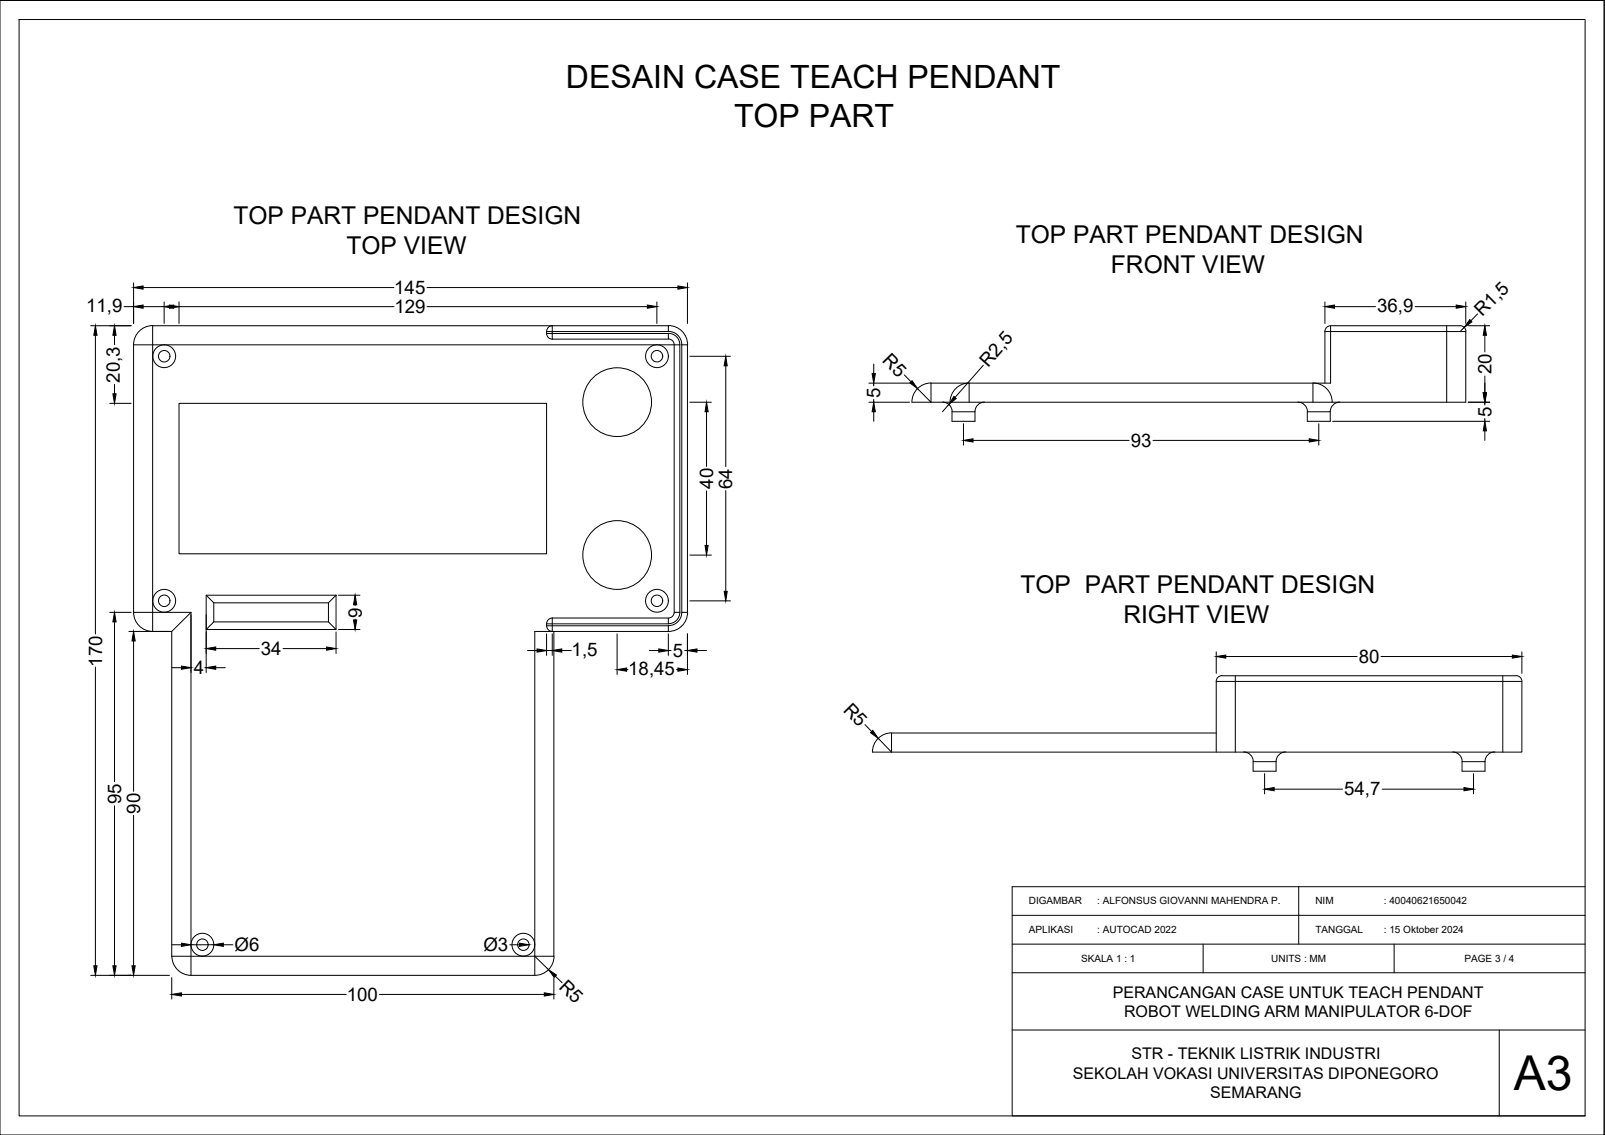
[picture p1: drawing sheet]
<svg xmlns="http://www.w3.org/2000/svg" width="420mm" height="297mm" viewBox="0 0 420 297" stroke-linecap="round" stroke-linejoin="round" font-family="sans-serif">
<!-- layer: 0 -->
<g fill="none" stroke="#000" stroke-width=".26">
<path d="M0 .1v296.9h419.9v-296.9h-419.9h419.9v296.9M5 5.1h410v286.9h-410zM35 74v10.7M37.5 75.3h65.6M43 79v5.7M46.9 79v5.7M111.8 75.3h65.7M172 79v5.7M180 74v10.7M346.8 79v5.7M383.7 79v5.7M23.7 85.2h10.6"/>
<path d="M25 87.7v78.2M30 87.7v2.5M32.5 80.2h2.5M35 90.2v70.1h15M35 90.2h143M37.5 80.2h6.9M40 85.2a5 5 0 0 0-5 5M45.5 80.2h57.7M111.8 80.2h57.7M143.1 86.8h31.9v-1.6h-135v80.1M143.1 86.8v.5h31.9v1.5h-30.4M143.1 86.7a1.5 1.5 0 0 1 1.5-1.5v3.6"/>
<path d="M143.1 87.3a1.5 1.5 0 0 0 1.5 1.5M175 88.7a1.5 1.5 0 0 1 1.5 1.5v70.1h1.5v-70.1M175 85.2a5 5 0 0 1 5 5M175 86.7a3.5 3.5 0 0 1 3.5 3.5M175 87.2a2.98 2.98 0 0 1 3 3M178.5 90.2v70.1h1.5v-70.1M178.5 90.2h1.5M180.6 93.2h10.6M190 95.7v26.4M228.7 95.3v2.5M236.7 98.1l1.8 1.8M257.4 95.6l-7.4 8.4"/>
<path d="M346.8 86.8h36.9v18.5h-145M346.8 86.8v13.5M348.3 85.2a1.5 1.5 0 0 0-1.5 1.5M349.3 80.2h10.8M370.5 80.2h10.7M378.7 85.2v20.1M382.2 85.2h-33.9v15.1h-104.6M382.2 85.2a1.5 1.5 0 0 1 1.6 1.5M383.3 85.7l-1.1 1.1M384.3 85.2h5.7M386.8 82.2l-1.7 1.7M388.7 87.7v4.4"/>
<path d="M388.7 98.4v4.4M28.7 105.6h5.6M30 100.6v2.5M46.9 105.6h96.2v39.3h-96.2zM180.6 105.3h5.6M185 107.8v14.3M227.5 105.3h10.6M227.5 100.3h10.6M228.7 100.3v.7M228.7 104.5v.8M228.7 107.8v2.5M243.7 100.3v5l-3.5-3.6"/>
<path d="M243.7 100.2a5 5 0 0 0-5 5M246.7 105.2a2.52 2.52 0 0 1 2.6 2.5M248.4 105.9l-1.7 1.9M248.7 105.2a5 5 0 0 1 5-5v5.1M249.2 107.8h6v2.5h-6zM252.2 110.9v5.6M254.7 115.3h40.9M257.7 105.2a2.52 2.52 0 0 0-2.5 2.5M301.8 115.3h40.9M339.7 105.2a2.52 2.52 0 0 1 2.6 2.5M342.2 107.8h6v2.5h-6zM345.2 110.9v5.6"/>
<path d="M348.7 105.2a5 5 0 0 0-5-5v5.1M348.8 110.3h41.2M350.8 105.2a2.52 2.52 0 0 0-2.6 2.5M384.3 105.3h5.7M388.7 105.3v.7M388.7 109.5v.8M388.7 112.8v2.5M185 128.5v14.2M190 128.4v26.4M54 155.8h34v8.9h-34zM54 155.8l2 2v5l-2 1.9M56 157.8h30"/>
<path d="M88 155.8l-2 2v5l2 1.9M88.6 155.8h5.6M93 158.3v.2M180.6 145.3h5.6M180.6 157.3h10.6M25 174.6v78.2M28.7 160.3h5.6M30 162.8v41.8M33.7 165.3h10.7M35 160.2a5 5 0 0 0 5 5.1M35 167.8v39.3M45 165.3v85h100v-85"/>
<path d="M45 174.7h2.5M50 160.3l-5 5h-5M50 160.3v95M50 174.7h.1M53.8 174.7h.2M54 160.9v15.1M56 162.8h30M56.5 169.7h11.4M56.5 174.7h2.5M74.1 169.7h11.4M88 165.4v5.6M88.6 164.7h5.6"/>
<path d="M93 162v.2M138.1 170.3h2.5M143.1 163.8h31.9v1.5h-35v90M143.1 165.9v5.6M143.1 170.3h1.5M144.6 161.7h30.4v1.6h-31.9v.5M144.6 161.7v3.6a1.5 1.5 0 0 1-1.5-1.5M144.6 165.9v5.6M144.6 161.7a1.5 1.5 0 0 0-1.5 1.5M147.1 170.3h2.5M161.5 165.9v10.6M164 175.2h.4"/>
<path d="M170 170.3h2.5M175 165.9v5.6M175 170.3h.7M176.5 160.2a1.5 1.5 0 0 1-1.5 1.5M177.1 175.2h.4M178 160.2a2.98 2.98 0 0 1-3 3M178.5 160.2a3.5 3.5 0 0 1-3.5 3.5M179.2 170.3h.8M180 165.9v10.6M180 160.2a5 5 0 0 1-5 5.1M182.5 170.3h2.5M318.4 178.3h80"/>
<path d="M318.4 170.6v5.6M318.4 178.3v18.5M320.9 171.8h34.4M323.4 176.9v19.9M361.5 171.8h34.4M393.4 176.9v19.9M396.9 176.9l-77-.1a1.5 1.5 0 0 0-1.5 1.5M396.9 176.8a1.5 1.5 0 0 1 1.5 1.5M398.4 178.3v18.5h-170M398.4 170.6v5.6M226.4 189.6l1.8 1.9M233.4 191.8a5 5 0 0 0-5 5"/>
<path d="M318.4 191.8h-85v5l-3.5-3.6M325.6 196.8a2.52 2.52 0 0 1 2.5 2.5M328 199.3h6.1v2.5h-6.1zM336.6 196.8a2.52 2.52 0 0 0-2.5 2.5M380.3 196.8a2.52 2.52 0 0 1 2.5 2.5M382.7 199.3h6v2.5h-6zM391.3 196.8a2.52 2.52 0 0 0-2.6 2.5M30 210.9v41.9M35 213.4v39.4M331 202.5v5.3M333.5 206.5h18M361.8 206.5h21.4"/>
<path d="M385.7 202.5v5.3M265 239.6h150M340 232.1v15M415 232.1h-150v59.9h150M23.7 255.3h20.7M45 255.8v5.7M45 247.3h2.5M45 250.2a5 5 0 0 0 5 5.1M50 255.3h90M50 247.3h6M58.5 247.3h2.5M133.5 247.3h2.5"/>
<path d="M140 250.3l3.6 3.4M145 255.8v5.7M145 250.2a5 5 0 0 1-5 5.1M145.4 255.5l1.8 1.7M265 247.1h150M265 254.6h150M315 247.1v7.5M365 247.1v7.5M47.5 260.3h43.1M99.3 260.3h43.2M265 269.6h150M392.5 269.6v22.4"/>
<path d="M419.9 297h.1"/>
<circle cx="43" cy="93.2" r="1.5"/>
<circle cx="43" cy="93.2" r="2.98"/>
<circle cx="172" cy="93.2" r="2.98"/>
<circle cx="172" cy="93.2" r="1.5"/>
<circle cx="161.6" cy="105.2" r="9"/>
<circle cx="43" cy="157.2" r="1.5"/>
<circle cx="43" cy="157.2" r="2.98"/>
<circle cx="161.6" cy="145.3" r="9"/>
<circle cx="172" cy="157.2" r="2.98"/>
<circle cx="172" cy="157.2" r="1.5"/>
<circle cx="53" cy="247.2" r="1.5"/>
<circle cx="53" cy="247.2" r="2.98"/>
<circle cx="137" cy="247.2" r="2.98"/>
<circle cx="137" cy="247.2" r="1.5"/>
</g>
<g fill="#000" stroke="#000" stroke-width=".26">
<path d="M35 80.2l2.5-.4v.9zM35 75.3l2.5-.5v.9zM44.4 79.8l2.5 .4-2.5 .5zM43 80.2l2.5-.4v.9zM169.5 79.8l2.5 .4-2.5 .5zM177.5 74.8l2.5 .5-2.5 .4zM346.8 80.2l2.5-.4v.9zM381.2 79.8l2.5 .4-2.5 .5zM25 85.2l.4 2.5h-.8zM30 85.2l.4 2.5h-.9zM190 93.2l.4 2.5h-.8zM228.3 97.8h.9l-.5 2.5z"/>
<path d="M238.2 100.2l.6-.6 1.4 2.1zM384.8 83.6l.5 .6-2 1.5zM388.7 85.2l.4 2.5h-.8zM29.5 103.1h.9l-.4 2.5zM185 105.3l.4 2.5h-.8zM228.7 105.3l.5 2.5h-.9zM249.7 103.7l.6 .6-1.9 1.6zM252.2 115.3l2.5-.5v.9zM342.7 114.8l2.5 .5-2.5 .4zM388.3 102.8h.8l-.4 2.5zM388.7 110.3l.4 2.5h-.8zM93 155.8l.4 2.5h-.9z"/>
<path d="M184.6 142.7h.8l-.4 2.6zM189.6 154.8h.8l-.4 2.5zM30 160.3l.4 2.5h-.9zM35 165.3l.4 2.5h-.9zM47.5 174.3l2.5 .4-2.5 .5zM54 169.7l2.5-.4v.9zM54 174.7l2.5-.4v.9zM85.5 169.3l2.5 .4-2.5 .5zM92.5 162.2h.9l-.4 2.5zM140.6 169.8l2.5 .5-2.5 .4zM144.6 170.3l2.5-.5v.9zM161.5 175.2l2.5-.4v.9z"/>
<path d="M172.5 169.8l2.5 .5-2.5 .4zM177.5 174.8l2.5 .4-2.5 .5zM180 170.3l2.5-.5v.9zM318.4 171.8l2.5-.4v.8zM395.9 171.4l2.5 .4-2.5 .4zM227.9 191.8l.6-.6 1.4 2zM331 206.5l2.5-.4v.9zM383.2 206.1l2.5 .4-2.5 .5zM24.6 252.8h.8l-.4 2.5zM29.5 252.8h.9l-.4 2.5zM34.5 252.8h.9l-.4 2.5zM45 260.3l2.5-.5v.9z"/>
<path d="M47.5 246.8l2.5 .5-2.5 .4zM56 247.3l2.5-.5v.9zM136 246.8l2.5 .5-2.5 .4zM142.5 259.8l2.5 .5-2.5 .4zM143.6 253.7l2.1 1.5-.6 .6z"/>
</g>
<text font-size="12.6" x="396.3" y="285.3">A3</text>
<g font-size="8.4">
<text x="148.2" y="23">DESAIN CASE TEACH PENDANT</text>
<text x="192.2" y="33.1">TOP PART</text>
</g>
<g font-size="6.4">
<text x="61.1" y="58.7">TOP PART PENDANT DESIGN</text>
<text x="265.9" y="63.7">TOP PART PENDANT DESIGN</text>
<text x="90.7" y="66.4">TOP VIEW</text>
<text x="290.8" y="71.4">FRONT VIEW</text>
<text x="267.2" y="155.3">TOP PART PENDANT DESIGN</text>
<text x="294.1" y="163">RIGHT VIEW</text>
</g>
<g font-size="4.9">
<text x="103.2" y="77">145</text>
<text x="22.6" y="81.7">11,9</text>
<text x="103.3" y="82">129</text>
<text x="360.5" y="81.7">36,9</text>
<text x="388" y="83" transform="rotate(-45 388 83)">R1,5</text>
<text x="230.8" y="94.6" transform="rotate(46 230.8 94.6)">R5</text>
<text x="31.4" y="100.1" transform="rotate(-90 31.4 100.1)">20,3</text>
<text x="258.7" y="96.3" transform="rotate(-49 258.7 96.3)">R2,5</text>
<text x="390.4" y="97.9" transform="rotate(-90 390.4 97.9)">20</text>
<text x="230.4" y="104.1" transform="rotate(-90 230.4 104.1)">5</text>
<text x="390.4" y="109.1" transform="rotate(-90 390.4 109.1)">5</text>
<text x="296" y="117">93</text>
<text x="186.7" y="127.9" transform="rotate(-90 186.7 127.9)">40</text>
<text x="191.7" y="128" transform="rotate(-90 191.7 128)">64</text>
<text x="94.7" y="161.6" transform="rotate(-90 94.7 161.6)">9</text>
<text x="68.3" y="171.5">34</text>
<text x="149.6" y="171.6">1,5</text>
<text x="176.1" y="172">5</text>
<text x="355.7" y="173.6">80</text>
<text x="26.7" y="174.5" transform="rotate(-90 26.7 174.5)">170</text>
<text x="50.7" y="176.5">4</text>
<text x="164.5" y="176.6">18,45</text>
<text x="220.6" y="186" transform="rotate(46 220.6 186)">R5</text>
<text x="351.9" y="207.9">54,7</text>
<text x="31.7" y="210.5" transform="rotate(-90 31.7 210.5)">95</text>
<text x="36.7" y="213" transform="rotate(-90 36.7 213)">90</text>
<text x="61.4" y="249">Ø6</text>
<text x="126.5" y="249">Ø3</text>
<text x="90.8" y="262">100</text>
<text x="146.1" y="258.6" transform="rotate(44 146.1 258.6)">R5</text>
</g>
<g font-size="4.2">
<text x="291.3" y="261.1">PERANCANGAN CASE UNTUK TEACH PENDANT</text>
<text x="294.3" y="266.1">ROBOT WELDING ARM MANIPULATOR 6-DOF</text>
<text x="296.2" y="277.3">STR - TEKNIK LISTRIK INDUSTRI</text>
<text x="280.9" y="282.3">SEKOLAH VOKASI UNIVERSITAS DIPONEGORO</text>
<text x="316.8" y="287.3">SEMARANG</text>
</g>
<g font-size="2.6">
<text x="269.3" y="236.7">DIGAMBAR</text>
<text x="287.2" y="236.7">: ALFONSUS GIOVANNI MAHENDRA P.</text>
<text x="344.3" y="236.7">NIM</text>
<text x="362.2" y="236.7">: 40040621650042</text>
<text x="269.3" y="244.2">APLIKASI</text>
<text x="287.2" y="244.2">: AUTOCAD 2022</text>
<text x="344.3" y="244.2">TANGGAL</text>
<text x="362.2" y="244.2">: 15 Oktober 2024</text>
<text x="283" y="251.7">SKALA 1 : 1</text>
<text x="332.8" y="251.7">UNITS : MM</text>
<text x="383.4" y="251.7">PAGE 3 / 4</text>
</g>
</svg>
